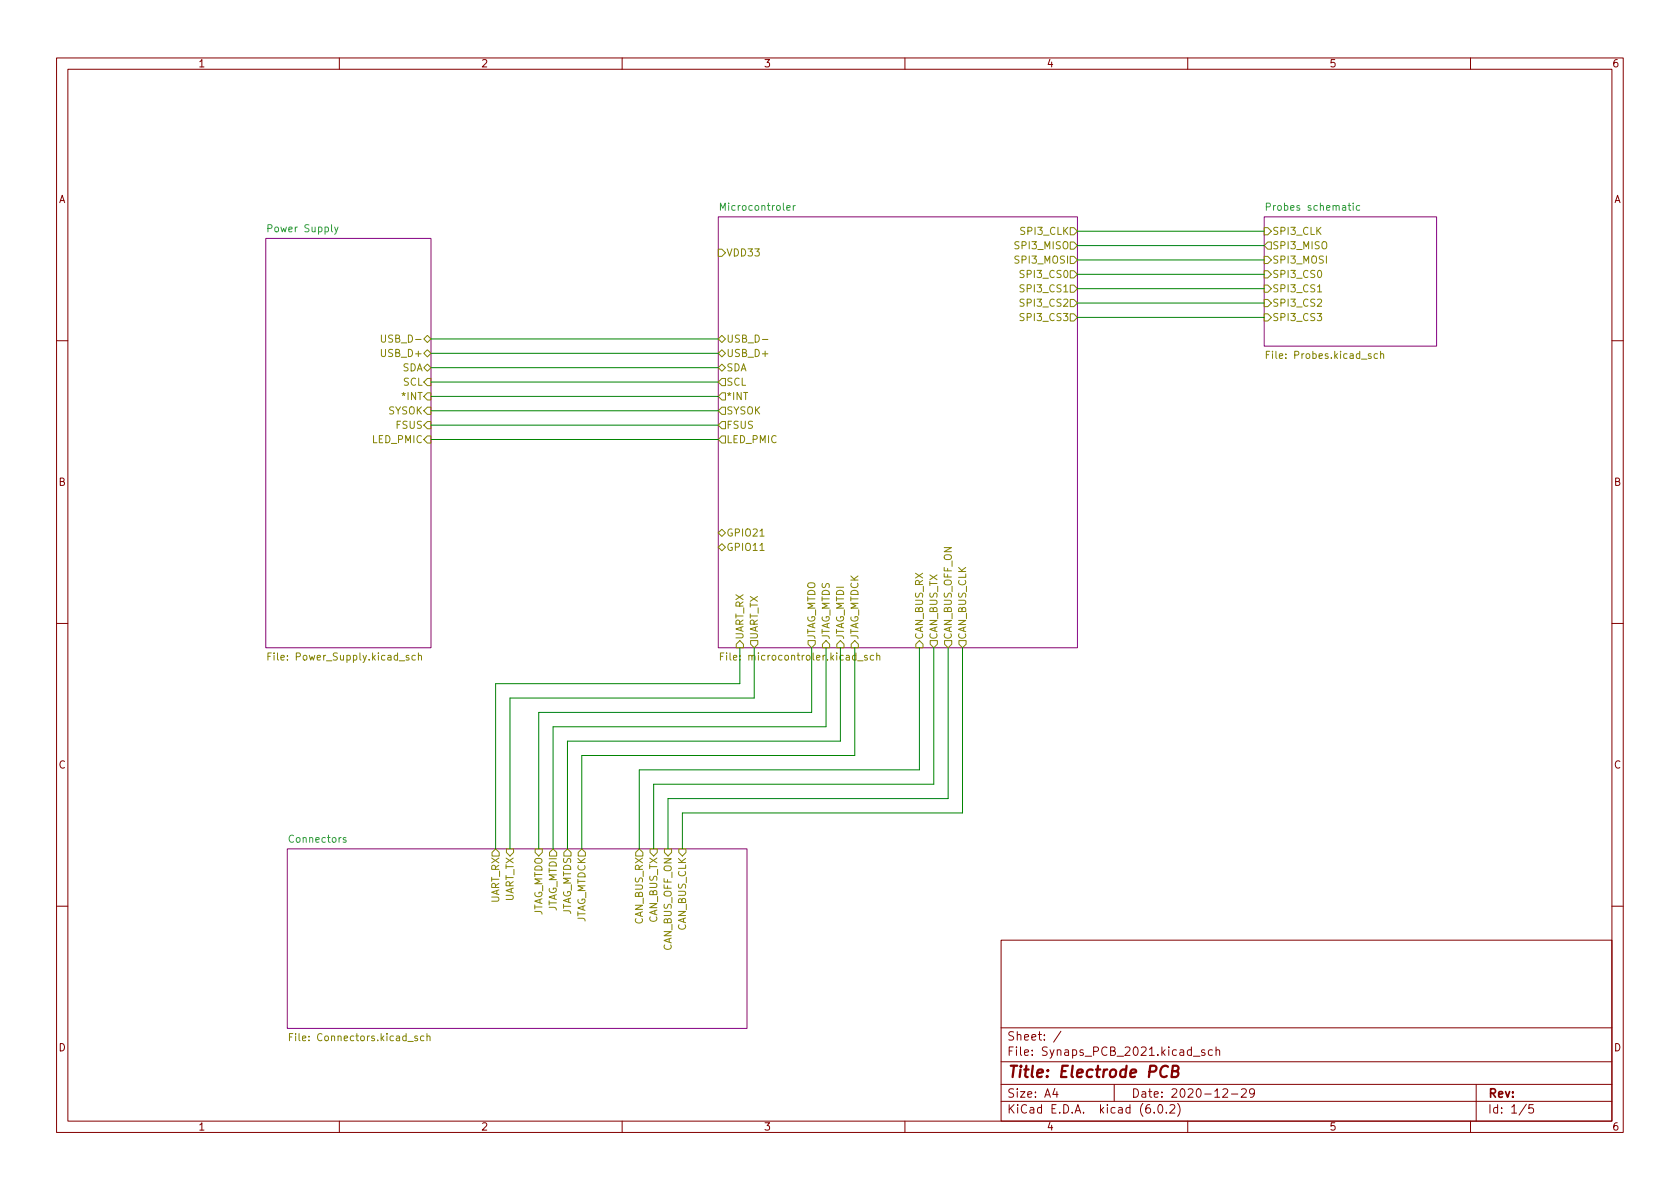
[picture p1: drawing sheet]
<svg xmlns="http://www.w3.org/2000/svg" width="297mm" height="210mm" viewBox="0 0 297 210" stroke-linecap="round" stroke-linejoin="round" font-family="sans-serif">
<g fill="none" stroke="#840000" stroke-width=".18">
<path d="M10 10.2h277v190.1h-277zM12 12.2h273v186.1h-273zM60 10.2v2M110 10.2v2M160 10.2v2M210 10.2v2M260 10.2v2M10 60.2h2M285 60.2h2M10 110.2h2M285 110.2h2M10 160.2h2"/>
<path d="M177 166.3h108v32h-108zM285 160.2h2M60 198.3v2M110 198.3v2M160 198.3v2M177 194.8h108M177 191.8h108M177 187.8h108M177 181.8h108M186.5 192.5l-.4 1h1M186.9 193v1M187.6 182.4l-1.3 1.9"/>
<path d="M197 191.8v3M204.1 196.7v.1M204.9 195.4l.2-.1a.81 .81 0 0 1 .6 .7 .81 .81 0 0 1-.3 .8h-.2a.81 .81 0 0 1-.6-.6 .81 .81 0 0 1 .3-.8zM206.2 196.7v.1M206.9 195.5l.5-.2 .2 .2 .1 .3-.9 1h.9M208.2 195.1a1.72 1.72 0 0 1 0 2.3M210 198.3v2M211 186.8h1.1M213 185.7l-.4-.1-.2 .2 .1 .3 .5 .1v.4h-.6M214.4 185.7l-.5-.1-.3 .3v.4l.2 .3h.6M215 185.8l.2-.2 .4 .1v.9M215 185.1v1.5"/>
<path d="M216.2 192.7l.6-.2 .2 .2 .1 .3-1 1h1M217.7 193.5h1.2M219.5 192.7l.6-.2 .2 .2 .1 .3-1 1h1M221.8 193.2l-.3 .3-.4-.1-.2-.2 .2-.6 .4-.1 .2 .2a.99 .99 0 0 1-.3 1.3h-.3M260 198.3v2M261 191.8v6.5M269.9 195.3l-1.3 1.9M271.1 195.3h-.7l-.1 .7 .2-.1 .5 .1 .2 .2-.1 .5-.2 .1-.6-.1"/>
</g>
<path d="M206.5 188.7a.88 .88 0 0 0-1-.1 .88 .88 0 0 0-.4 1 .69 .69 0 0 0 .4 .8 .69 .69 0 0 0 .8-.1M207.3 189.4l.8-.1a.46 .46 0 0 0 .3-.4 .46 .46 0 0 0-.4-.4h-.6l-.3 2h.8a.53 .53 0 0 0 .4-.5 .53 .53 0 0 0-.4-.6" fill="none" stroke="#840000" stroke-width=".4"/>
<g fill="#fff" stroke="#fff" stroke-width=".18">
<path d="M50.8 150.1h81.3v31.8h-81.3z"/>
<path d="M127 38.3h63.5v76.2h-63.5z"/>
<path d="M47 42.2h29.2v72.3h-29.2z"/>
<path d="M223.5 38.3h30.5v22.9h-30.5z"/>
</g>
<path d="M127 38.3h63.5v76.2h-63.5zM223.5 38.3h30.5v22.9h-30.5zM47 42.2h29.2v72.3h-29.2zM50.8 150.1h81.3v31.8h-81.3z" fill="none" stroke="#840084" stroke-width=".18"/>
<g fill="none" stroke="#848400" stroke-width=".18">
<path d="M67.4 59.2v1.1l.3 .2h.3l.2-.2v-1.1M74.9 59.9l.7-.6 .6 .6-.6 .7zM127 44.1h.6l.7 .6-.7 .6h-.6zM127 59.9l.6-.6 .7 .6-.7 .7zM189.2 40.3h.7l.6 .6-.6 .6h-.7zM189.2 42.8h.7l.6 .6-.6 .7h-.7zM189.2 47.9h.7l.6 .6-.6 .6h-.7zM189.2 45.3h.7l.6 .7-.6 .6h-.7zM189.2 53h.7l.6 .6-.6 .6h-.7zM189.2 50.4h.7l.6 .6-.6 .7h-.7zM189.2 55.5h.7l.6 .6-.6 .7h-.7zM223.5 47.9h.7l.6 .6-.6 .6h-.7z"/>
<path d="M223.5 40.3h.7l.6 .6-.6 .6h-.7zM223.5 45.3h.7l.6 .7-.6 .6h-.7zM223.5 53h.7l.6 .6-.6 .6h-.7zM223.5 50.4h.7l.6 .6-.6 .7h-.7zM223.5 55.5h.7l.6 .6-.6 .7h-.7zM224.2 42.8h.6v1.3h-.6l-.7-.7zM233 51.6h.7M74.9 62.5l.7-.7 .6 .7-.6 .6zM74.9 65l.7-.6 .6 .6-.6 .7zM75.6 74.5h.6v1.3h-.6l-.7-.6zM75.6 66.9h.6v1.3h-.6l-.7-.6zM75.6 72h.6v1.3h-.6l-.7-.7z"/>
<path d="M75.6 69.5h.6v1.2h-.6l-.7-.6zM75.6 77.1h.6v1.3h-.6l-.7-.7zM127 62.5l.6-.7 .7 .7-.7 .6zM127 65l.6-.6 .7 .6-.7 .7zM127.6 77.1h.7v1.3h-.7l-.6-.7zM127.6 69.5h.7v1.2h-.7l-.6-.6zM127.6 74.5h.7v1.3h-.7l-.6-.6zM127.6 72h.7v1.3h-.7l-.6-.7zM127.6 66.9h.7v1.3h-.7l-.6-.6zM134.8 60h1M223.9 62.7h.4M224.5 62.1h-.6v1.3"/>
<path d="M243.6 62.6l-.4-.1-.2 .3 .1 .5h.5M244.1 62.7l.2-.2 .3 .1v.8M244.1 62.1v1.3M127 94.2l.6-.6 .7 .6-.7 .7zM127 96.8l.6-.7 .7 .7-.7 .6zM134.4 94.8h.7M134.4 97.3h.7M47.4 116.1h.4M48 115.5h-.6v1.2M73.4 115.9h-.3l-.3 .2 .2 .6h.4M74 116l.2-.1h.3v.8M74 115.5v1.2"/>
<path d="M127.4 116.1h.4M128 115.5h-.6v1.2M130.8 113.3l.6 .6v.6h-1.2v-.6zM132.7 113.3h1.3v.6l-.7 .6-.6-.6zM142.9 113.3h1.2v.6l-.6 .6-.6-.6zM146 113.3l.7 .6v.6h-1.3v-.6zM148.6 113.3l.6 .6v.6h-1.2v-.6zM151.1 113.3l.7 .6v.6h-1.3v-.6zM151.6 116.9h1M153.3 115.9h-.3l-.2 .2 .1 .1 .4 .2v.3h-.5M154.5 115.9h-.4l-.2 .2 .1 .6h.5M155 116l.2-.1h.3l.1 .8"/>
<path d="M155 115.5v1.2M162.6 113.3l.6 .6v.6h-1.3v-.6zM164.5 113.3h1.2v.6l-.6 .6-.6-.6zM167 113.3h1.3v.6l-.7 .6-.6-.6zM169.5 113.3h1.3v.6l-.6 .6-.7-.6zM87.6 150.1l.7 .6v.7h-1.3v-.7zM89.5 150.1h1.3v.6l-.6 .7-.7-.7zM94.6 150.1h1.3v.6l-.7 .7-.6-.7zM97.8 150.1l.6 .6v.7h-1.2v-.7zM100.3 150.1l.7 .6v.7h-1.3v-.7zM102.9 150.1l.6 .6v.7h-1.3v-.7zM113 150.1l.7 .6v.7h-1.3v-.7z"/>
<path d="M114.9 150.1h1.3v.6l-.6 .7-.7-.7zM117.5 150.1h1.2v.6l-.6 .7-.6-.7zM120 150.1h1.3v.6l-.7 .7-.6-.7zM51.2 183.4h.4M51.8 182.8h-.6v1.2M73.8 183.3l-.3-.1-.2 .2 .1 .2 .4 .1v.3h-.5M74.9 183.3l-.3-.1-.3 .2 .2 .6h.4M75.5 183.3l.2-.1 .3 .1v.7M75.5 182.8v1.2"/>
</g>
<path d="M139.1 36.8l.6-.2v-.2l-.4-.1-.2 .2 .1 .6h.5M140.3 36.3v.9M140.6 36.3l-.3 .3M223.9 36.6l.6-.1 .1-.2v-.3l-.7-.1v1.3M239.3 35.9v.1M239.3 36.3v.9M240.4 36.4l-.4-.1-.2 .3 .1 .5h.5M59.2 40.2l.3 .8M59.8 40.2l-.5 1.1-.1 .1M61.2 148.2l-.3-.1-.2 .2v.2l.5 .1v.3h-.5" fill="none" stroke="#008484" stroke-width=".18"/>
<g fill="none" stroke="#008400" stroke-width=".18">
<path d="M76.2 59.9h50.8M190.5 51h33M190.5 53.6h33M190.5 40.9h33M190.5 48.5h33M190.5 46h33M190.5 43.4h33M190.5 56.1h33M76.2 65h50.8M76.2 67.6h50.8M76.2 70.1h50.8M76.2 62.5h50.8"/>
<path d="M76.2 72.6h50.8M76.2 75.2h50.8M76.2 77.7h50.8M130.8 114.5v6.4h-43.2v29.2M133.3 114.5v8.9h-43.1v26.7M143.5 114.5v11.5h-48.3v24.1M146 114.5v14h-48.2v21.6M148.6 114.5v16.6h-48.3v19M151.1 114.5v19.1h-48.2v16.5M162.6 114.5v21.6h-49.6v14M165.1 114.5v24.2h-49.5v11.4M167.6 114.5v26.7h-49.5v8.9"/>
<path d="M170.2 114.5v29.3h-49.6v6.3"/>
</g>
<text font-size="2.8" fill="#840000" x="178" y="190.6">Title: Electrode PCB</text>
<g font-size="2.1" fill="#840000">
<text x="178" y="184">Sheet: /</text>
<text x="178" y="186.7">File: Synaps_PCB_2021.kicad_sch</text>
<text x="178" y="196.9">KiCad E.D.A. kicad (6.0.2)</text>
<text x="178" y="194.1">Size: A4</text>
<text x="200" y="194.1">Date: 2020-12-29</text>
<text x="263" y="194.1">Rev:</text>
<text x="263" y="196.9">Id: 1/5</text>
</g>
<g font-size="1.8" fill="#840000">
<text x="35" y="11.9">1</text>
<text x="85" y="11.9">2</text>
<text x="135" y="11.9">3</text>
<text x="185" y="11.9">4</text>
<text x="235" y="11.9">5</text>
<text x="285" y="11.9">6</text>
<text x="10.3" y="35.9">A</text>
<text x="285.3" y="35.9">A</text>
<text x="10.3" y="85.9">B</text>
<text x="285.3" y="85.9">B</text>
<text x="10.3" y="135.9">C</text>
<text x="285.3" y="135.9">C</text>
<text x="10.3" y="185.9">D</text>
<text x="285.3" y="185.9">D</text>
<text x="35" y="199.9">1</text>
<text x="85" y="199.9">2</text>
<text x="135" y="199.9">3</text>
<text x="185" y="199.9">4</text>
<text x="235" y="199.9">5</text>
<text x="285" y="199.9">6</text>
</g>
<g font-size="1.8" fill="#008484">
<text x="47.7" y="41.1">Power Supply</text>
<text x="127.7" y="37.2">Microcontroler</text>
<text x="224.6" y="37.2">Probes schematic</text>
<text x="51.3" y="149">Connectors</text>
</g>
<g font-size="1.8" fill="#848400">
<text x="180.7" y="41.5">SPI3_CLK</text>
<text x="224.9" y="41.5">SPI3_CLK</text>
<text x="128.4" y="45.3">VDD33</text>
<text x="179.8" y="44.1">SPI3_MISO</text>
<text x="179.8" y="46.6">SPI3_MOSI</text>
<text x="224.9" y="44.1">SPI3_MISO</text>
<text x="224.9" y="46.6">SPI3_MOSI</text>
<text x="180.9" y="49.1">SPI3_CS0</text>
<text x="180.9" y="51.7">SPI3_CS1</text>
<text x="224.9" y="49.1">SPI3_CS0</text>
<text x="224.9" y="51.7">SPI3_CS1</text>
<text x="180.9" y="54.2">SPI3_CS2</text>
<text x="180.9" y="56.8">SPI3_CS3</text>
<text x="224.9" y="54.2">SPI3_CS2</text>
<text x="224.9" y="56.8">SPI3_CS3</text>
<text x="67.8" y="63.1">USB_D+</text>
<text x="68.2" y="60.6">USB_D-</text>
<text x="71.1" y="65.7">SDA</text>
<text x="128.4" y="60.6">USB_D-</text>
<text x="128.4" y="63.1">USB_D+</text>
<text x="128.4" y="65.7">SDA</text>
<text x="224.7" y="63.5">File: Probes.kicad_sch</text>
<text x="71.3" y="68.2">SCL</text>
<text x="71.3" y="70.7">*INT</text>
<text x="128.4" y="70.7">*INT</text>
<text x="128.4" y="68.2">SCL</text>
<text x="68.6" y="73.3">SYSOK</text>
<text x="70.1" y="75.8">FSUS</text>
<text x="128.4" y="75.8">FSUS</text>
<text x="128.4" y="73.3">SYSOK</text>
<text x="65.9" y="78.4">LED_PMIC</text>
<text x="128.4" y="78.4">LED_PMIC</text>
<text x="128.4" y="94.9">GPIO21</text>
<text x="128.4" y="97.4">GPIO11</text>
<text x="131.4" y="113.2" transform="rotate(-90 131.4 113.2)">UART_RX</text>
<text x="134" y="113.2" transform="rotate(-90 134 113.2)">UART_TX</text>
<text x="144.1" y="113.2" transform="rotate(-90 144.1 113.2)">JTAG_MTDO</text>
<text x="146.7" y="113.2" transform="rotate(-90 146.7 113.2)">JTAG_MTDS</text>
<text x="149.2" y="113.2" transform="rotate(-90 149.2 113.2)">JTAG_MTDI</text>
<text x="151.8" y="113.2" transform="rotate(-90 151.8 113.2)">JTAG_MTDCK</text>
<text x="163.2" y="113.2" transform="rotate(-90 163.2 113.2)">CAN_BUS_RX</text>
<text x="165.7" y="113.2" transform="rotate(-90 165.7 113.2)">CAN_BUS_TX</text>
<text x="168.3" y="113.2" transform="rotate(-90 168.3 113.2)">CAN_BUS_OFF_ON</text>
<text x="170.8" y="113.2" transform="rotate(-90 170.8 113.2)">CAN_BUS_CLK</text>
<text x="48.3" y="116.8">File: Power_Supply.kicad_sch</text>
<text x="128.6" y="116.8">File: microcontroler.kicad_sch</text>
<text x="88.3" y="159.8" transform="rotate(-90 88.3 159.8)">UART_RX</text>
<text x="90.8" y="159.6" transform="rotate(-90 90.8 159.6)">UART_TX</text>
<text x="98.4" y="161.5" transform="rotate(-90 98.4 161.5)">JTAG_MTDI</text>
<text x="95.9" y="162.4" transform="rotate(-90 95.9 162.4)">JTAG_MTDO</text>
<text x="101" y="162.2" transform="rotate(-90 101 162.2)">JTAG_MTDS</text>
<text x="103.5" y="163.6" transform="rotate(-90 103.5 163.6)">JTAG_MTDCK</text>
<text x="113.7" y="163.5" transform="rotate(-90 113.7 163.5)">CAN_BUS_RX</text>
<text x="116.2" y="163.3" transform="rotate(-90 116.2 163.3)">CAN_BUS_TX</text>
<text x="121.3" y="164.6" transform="rotate(-90 121.3 164.6)">CAN_BUS_CLK</text>
<text x="118.7" y="168.2" transform="rotate(-90 118.7 168.2)">CAN_BUS_OFF_ON</text>
<text x="52.1" y="184.1">File: Connectors.kicad_sch</text>
</g>
</svg>
